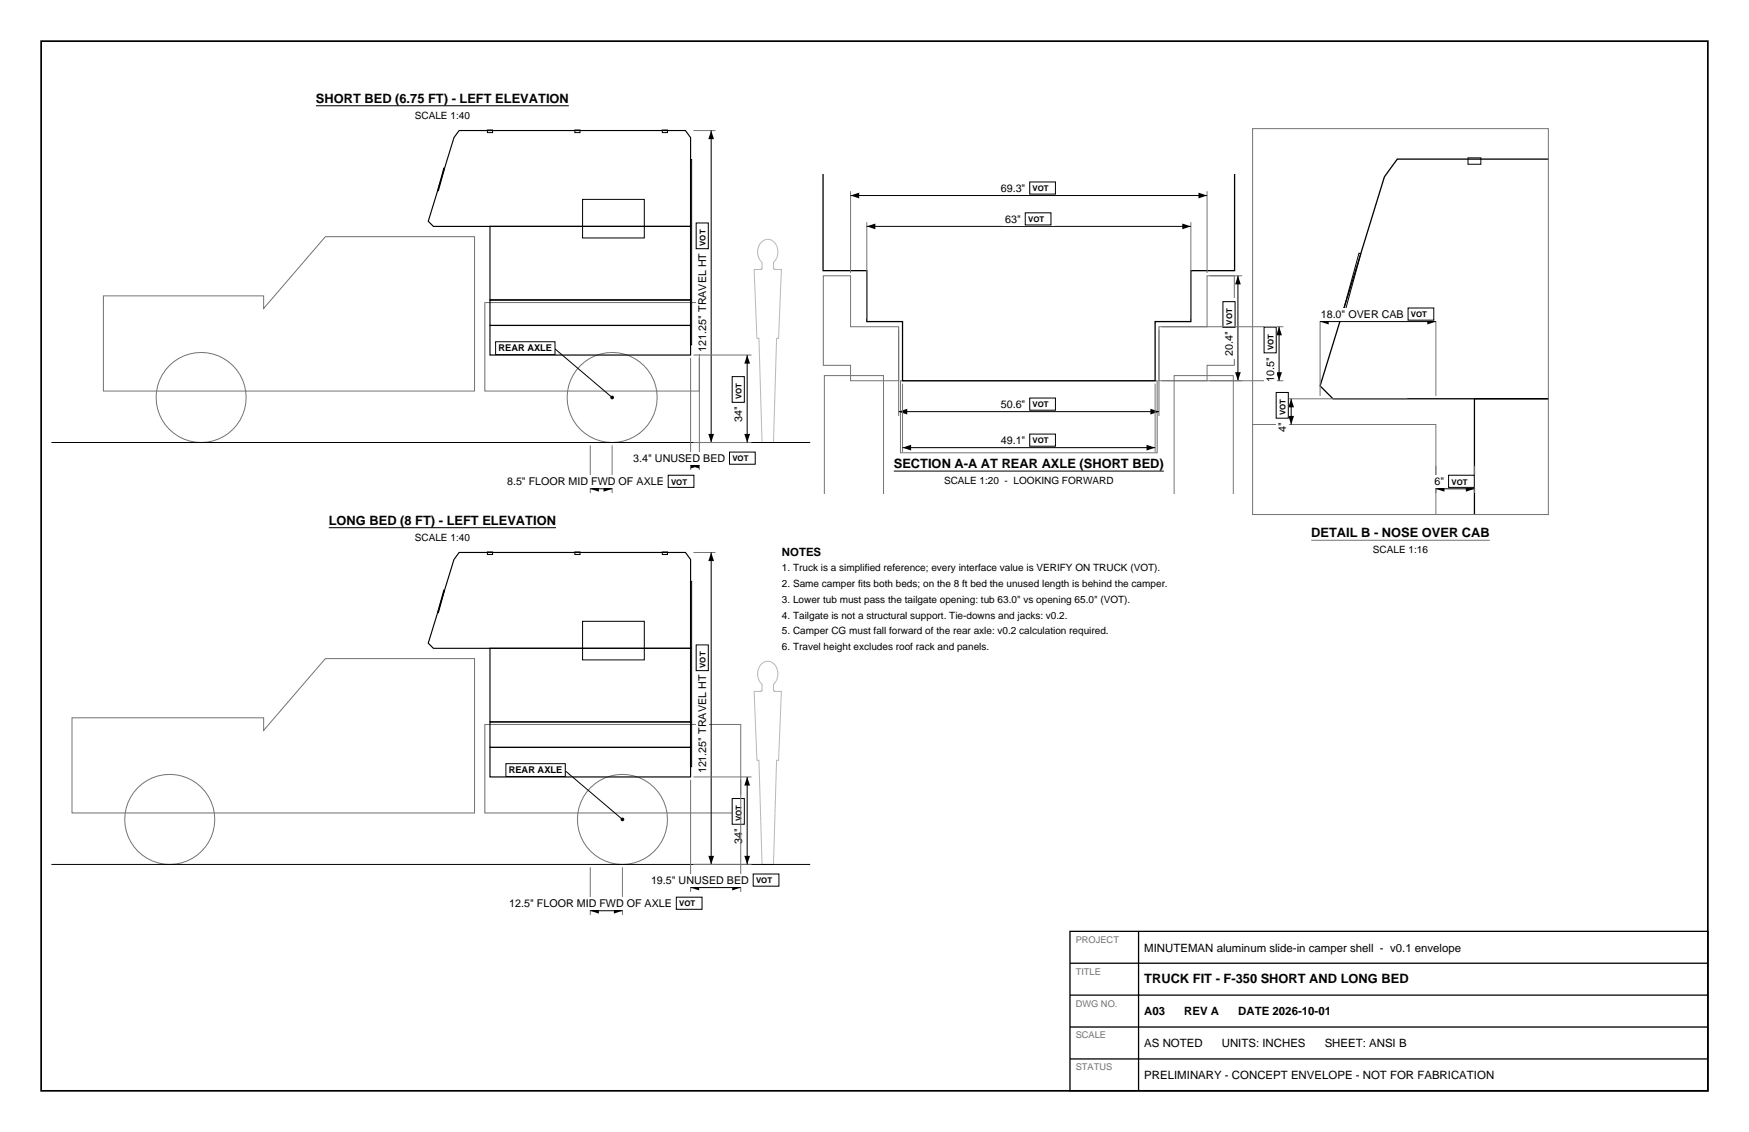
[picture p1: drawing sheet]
<svg xmlns="http://www.w3.org/2000/svg" width="432mm" height="279mm" viewBox="0 0 432 279" stroke-linecap="round" stroke-linejoin="round" font-family="sans-serif">
<path d="M10.2 10.2h411.4v259h-411.4z" fill="none" stroke="#000" stroke-width=".42"/>
<path d="M264.2 229.9h157.4v39.3h-157.4zM264.2 237.7h157.4M281.1 229.9v39.3M264.2 245.6h157.4M264.2 253.5h157.4M264.2 261.4h157.4" fill="none" stroke="#000" stroke-width=".32"/>
<g fill="none" stroke="#737373" stroke-width=".25">
<path d="M171.2 32.2h5.4M25.5 73h39.6v3.1l15.2-17.7h36.9v38.1h-91.7zM119.7 74.7h53v21.8h-53zM171.2 109.2h5.4"/>
<circle cx="49.7" cy="98.1" r="11.1"/>
<circle cx="151.1" cy="98.1" r="11.1"/>
</g>
<path d="M188 59.7a2.44 2.44 0 0 1 2.7-.3 2.44 2.44 0 0 1 1.3 2.4 3.4 3.4 0 0 1-1 3v1.5h.1v.2h1.8l-.7 17h-.5l-.7 25.7h-2.9l-.7-25.7h-.5l-.7-16.9 1.8-.1v-.2h.1v-1.5a3.6 3.6 0 0 1-.1-5.1z" fill="none" stroke="#b8b8b8" stroke-width=".25"/>
<path d="M113.3 32.2h55.9l1.3 1.8v21.9h-63.5l-1.3-1.3 6.4-20.6zM121 55.9h49.5v18.1h-49.5zM121 74h49.5v6.3h-49.5zM121 80.3h49.5v7.3h-49.5z" fill="none" stroke="#000" stroke-width=".28"/>
<path d="M78 26.1h62.4M120.3 32.1h1.3v.6h-1.3zM141.9 32.1h1.3v.6h-1.3zM163.5 32.1h1.3v.6h-1.3zM170.5 39.4h.3v45.7h-.3zM175.6 32.2v77M109.6 41.5l.1 .1-1.5 5.5-.1-.1zM143.8 49.2h15.3v9.5h-15.3zM12.7 109.2h187.3" fill="none" stroke="#000" stroke-width=".25"/>
<path d="M175.6 32.2l.7 2.1h-1.4zM174.9 107.1h1.4l-.7 2.1z" fill="#000"/>
<path d="M171.9 54.2h3.1v33.1h-3.1z" fill-rule="evenodd" fill="#fff"/>
<path d="M171.9 55h3v6.4h-3zM184.5 87.6v21.6" fill="none" stroke="#000" stroke-width=".25"/>
<path d="M171.2 87.6h14.3M171.2 109.2h14.3" fill="none" stroke="#737373" stroke-width=".25"/>
<path d="M184.5 87.6l.7 2.1h-1.4zM183.8 107.1h1.4l-.7 2.1z" fill="#000"/>
<path d="M180.8 92.1h3.1v12.7h-3.1z" fill-rule="evenodd" fill="#fff"/>
<path d="M180.8 93h3v6.3h-3zM170.5 114.9h2.2" fill="none" stroke="#000" stroke-width=".25"/>
<path d="M170.5 88.3v27.7M172.7 88.3v27.7" fill="none" stroke="#737373" stroke-width=".25"/>
<path d="M170.5 114.9l2.1-.7v1.4zM170.5 114.2l2.2 .7-2.2 .7z" fill="#000"/>
<path d="M155.8 111.6h31.5v3.2h-31.5z" fill-rule="evenodd" fill="#fff"/>
<path d="M180.1 111.6h6.4v3h-6.4zM145.7 120.7h5.4" fill="none" stroke="#000" stroke-width=".25"/>
<path d="M145.7 109.9v11.8M151.1 109.9v11.8" fill="none" stroke="#737373" stroke-width=".25"/>
<path d="M145.7 120.7l2.1-.8v1.5zM149 119.9l2.1 .8-2.1 .7z" fill="#000"/>
<path d="M124.7 117.3h47.5v3.2h-47.5z" fill-rule="evenodd" fill="#fff"/>
<path d="M137 86.1l14.1 12M165 117.3h6.3v3h-6.3z" fill="none" stroke="#000" stroke-width=".25"/>
<circle cx="151.1" cy="98.1" r=".46" fill="#000"/>
<path d="M122.4 84.3h14.6v3.2h-14.6z" fill-rule="evenodd" fill="#fff" stroke="#000" stroke-width=".25"/>
<g fill="none" stroke="#737373" stroke-width=".25">
<path d="M171.2 136.4h5.4M17.8 177.2h47.3v3.1l15.2-17.7h36.9v38.1h-99.4zM119.7 178.8h63.2v21.9h-63.2zM171.2 213.4h5.4"/>
<circle cx="41.9" cy="202.2" r="11.1"/>
<circle cx="153.7" cy="202.2" r="11.1"/>
</g>
<path d="M188 163.8a2.44 2.44 0 0 1 2.7-.3 2.44 2.44 0 0 1 1.3 2.4 3.4 3.4 0 0 1-1 3v1.5h.1v.3h1.8l-.7 17h-.5l-.7 25.7h-2.9l-.7-25.7h-.5l-.7-17h1.8v-.3h.1v-1.5a3.6 3.6 0 0 1-.1-5.1z" fill="none" stroke="#b8b8b8" stroke-width=".25"/>
<path d="M113.3 136.4h55.9l1.3 1.7v21.9h-63.5l-1.3-1.3 6.4-20.6zM121 178.2h49.5v6.3h-49.5zM121 160h49.5v18.2h-49.5zM121 184.5h49.5v7.3h-49.5z" fill="none" stroke="#000" stroke-width=".28"/>
<path d="M81.2 130.2h56.1M120.3 136.2h1.3v.7h-1.3zM141.9 136.2h1.3v.7h-1.3zM163.5 136.2h1.3v.7h-1.3zM175.6 136.4v77M109.6 145.7h.1l-1.5 5.5h-.1zM143.8 153.4h15.3v9.5h-15.3zM170.5 143.5h.3v45.7h-.3zM12.7 213.4h187.3" fill="none" stroke="#000" stroke-width=".25"/>
<path d="M175.6 136.4l.7 2.1h-1.4zM174.9 211.2h1.4l-.7 2.2z" fill="#000"/>
<path d="M171.9 158.3h3.1v33.1h-3.1z" fill-rule="evenodd" fill="#fff"/>
<path d="M171.9 159.2h3v6.3h-3zM184.5 191.8v21.6" fill="none" stroke="#000" stroke-width=".25"/>
<path d="M171.2 191.8h14.3M171.2 213.4h14.3" fill="none" stroke="#737373" stroke-width=".25"/>
<path d="M184.5 191.8l.7 2.1h-1.4zM183.8 211.2h1.4l-.7 2.2z" fill="#000"/>
<path d="M180.8 196.2h3.1v12.7h-3.1z" fill-rule="evenodd" fill="#fff"/>
<path d="M180.8 197.1h3v6.3h-3zM170.5 219.1h12.4" fill="none" stroke="#000" stroke-width=".25"/>
<path d="M170.5 192.5v27.6M182.9 192.5v27.6" fill="none" stroke="#737373" stroke-width=".25"/>
<path d="M170.5 219.1l2.1-.7v1.4zM180.8 218.4l2.1 .7-2.1 .7z" fill="#000"/>
<path d="M160.2 215.7h33v3.2h-33z" fill-rule="evenodd" fill="#fff"/>
<path d="M186 215.7h6.3v3h-6.3zM145.7 224.8h8" fill="none" stroke="#000" stroke-width=".25"/>
<path d="M145.7 214.1v11.7M153.7 214.1v11.7" fill="none" stroke="#737373" stroke-width=".25"/>
<path d="M145.7 224.8l2.1-.7v1.4zM151.6 224.1l2.1 .7-2.1 .7z" fill="#000"/>
<path d="M125.2 221.4h49v3.2h-49z" fill-rule="evenodd" fill="#fff"/>
<path d="M139.6 190.3l14.1 11.9M167 221.4h6.3v3h-6.3z" fill="none" stroke="#000" stroke-width=".25"/>
<circle cx="153.7" cy="202.2" r=".46" fill="#000"/>
<path d="M124.9 188.5h14.7v3.2h-14.7z" fill-rule="evenodd" fill="#fff" stroke="#000" stroke-width=".25"/>
<path d="M210 47.2v20.2M298 47.2v20.2M203.3 68.1h6.7v12.5h11.9v13.4h-11.9v-3.8h-6.7zM298 68.1h6.7v22.1h-6.7v3.8h-11.9v-13.4h11.9zM222.3 94h63.4v17.8h-63.4zM203.5 122v-29.3h14.6v29.3M289.9 122v-29.3h14.6v29.3" fill="none" stroke="#737373" stroke-width=".25"/>
<path d="M203.2 43.1v23.7h10.8v12.6h8.8v14.6h62.4v-14.6h8.8v-12.6h10.8v-23.7" fill="none" stroke="#000" stroke-width=".32"/>
<path d="M210 48.3h88M220.7 116.3h66.6" fill="none" stroke="#000" stroke-width=".25"/>
<path d="M210 48.3l2.1-.7v1.4zM295.9 47.6l2.1 .7-2.1 .7z" fill="#000"/>
<path d="M246.5 44.9h15v3.2h-15z" fill-rule="evenodd" fill="#fff"/>
<path d="M214 55.9h80M254.2 44.9h6.4v3h-6.4z" fill="none" stroke="#000" stroke-width=".25"/>
<path d="M214 54.8v23.9M294 54.8v23.9" fill="none" stroke="#737373" stroke-width=".25"/>
<path d="M214 55.9l2.1-.7v1.4zM291.9 55.2l2.1 .7-2.1 .7z" fill="#000"/>
<path d="M247.6 52.5h12.8v3.2h-12.8z" fill-rule="evenodd" fill="#fff"/>
<path d="M253.1 52.5h6.4v3h-6.4zM221.9 101.6h64.2" fill="none" stroke="#000" stroke-width=".25"/>
<path d="M221.9 81.4v21.3M286.1 81.4v21.3" fill="none" stroke="#737373" stroke-width=".25"/>
<path d="M221.9 101.6l2.1-.7v1.4zM284 100.9l2.1 .7-2.1 .7z" fill="#000"/>
<path d="M246.5 98.2h15v3.2h-15z" fill-rule="evenodd" fill="#fff"/>
<path d="M254.2 98.2h6.4v3h-6.4zM222.8 110.5h62.4" fill="none" stroke="#000" stroke-width=".25"/>
<path d="M222.8 94.7v16.8M285.2 94.7v16.8" fill="none" stroke="#737373" stroke-width=".25"/>
<path d="M222.8 110.5l2.1-.7v1.4zM283.1 109.8l2.1 .7-2.1 .7z" fill="#000"/>
<path d="M246.5 107.1h15v3.2h-15z" fill-rule="evenodd" fill="#fff"/>
<path d="M305.6 68.1v25.9M254.2 107.1h6.4v3h-6.4z" fill="none" stroke="#000" stroke-width=".25"/>
<path d="M298.7 68.1h8M298.7 94h8" fill="none" stroke="#737373" stroke-width=".25"/>
<path d="M305.6 68.1l.7 2.1h-1.4zM304.9 91.9h1.4l-.7 2.1z" fill="#000"/>
<path d="M301.9 73.6h3.2v14.9h-3.2z" fill-rule="evenodd" fill="#fff"/>
<path d="M301.9 74.5h3v6.3h-3zM315.8 80.6v13.4" fill="none" stroke="#000" stroke-width=".25"/>
<path d="M286.8 94h30M286.8 80.6h30" fill="none" stroke="#737373" stroke-width=".25"/>
<path d="M315.1 91.9h1.4l-.7 2.1zM315.8 80.6l.7 2.2h-1.4z" fill="#000"/>
<path d="M312.1 79.9h3.2v14.9h-3.2z" fill-rule="evenodd" fill="#fff"/>
<path d="M362.4 39h3.2v1.5h-3.2zM335.5 62.5l.5 .1-3.8 13.8-.5-.1zM312.1 80.7h3v6.4h-3zM318.8 98.4v6.4" fill="none" stroke="#000" stroke-width=".25"/>
<path d="M309.2 31.8h73.1v95.2h-73.1zM317.7 98.4h29.7M309.2 104.8h45.3v22.2M317.7 104.8h29.7M323.7 133.3h44.1" fill="none" stroke="#737373" stroke-width=".25"/>
<path d="M382.3 39.3h-37.3l-3.2 4.3-15.9 51.6 3.2 3.2h53.2M382.3 98.4h-18.3v28.6" fill="none" stroke="#000" stroke-width=".32"/>
<path d="M318.8 98.4l.7 2.1h-1.4zM318.1 102.7h1.4l-.7 2.1z" fill="#000"/>
<path d="M315.1 96h3.1v11.2h-3.1z" fill-rule="evenodd" fill="#fff"/>
<path d="M315.1 96.9h3v6.3h-3zM354.5 120.7h9.5" fill="none" stroke="#000" stroke-width=".25"/>
<path d="M354.5 115v6.7M364 115v6.7" fill="none" stroke="#737373" stroke-width=".25"/>
<path d="M354.5 120.7l2.1-.8v1.5zM361.9 119.9l2.1 .8-2.1 .7z" fill="#000"/>
<path d="M353.6 117.3h11.3v3.2h-11.3z" fill-rule="evenodd" fill="#fff"/>
<path d="M325.9 79.4h28.6M357.6 117.3h6.4v3h-6.4z" fill="none" stroke="#000" stroke-width=".25"/>
<path d="M325.9 78.3v19.4M354.5 78.3v19.4" fill="none" stroke="#737373" stroke-width=".25"/>
<path d="M325.9 79.4l2.1-.7v1.4zM352.4 78.7l2.1 .7-2.1 .7z" fill="#000"/>
<path d="M325.5 76h29.4v3.2h-29.4z" fill-rule="evenodd" fill="#fff"/>
<path d="M347.6 76h6.4v3h-6.4z" fill="none" stroke="#000" stroke-width=".25"/>
<g font-size="3.2">
<text x="78" y="25.4">SHORT BED (6.75 FT) - LEFT ELEVATION</text>
<text x="220.7" y="115.6">SECTION A-A AT REAR AXLE (SHORT BED)</text>
<text x="81.2" y="129.5">LONG BED (8 FT) - LEFT ELEVATION</text>
<text x="323.7" y="132.6">DETAIL B - NOSE OVER CAB</text>
<text x="282.5" y="242.7">TRUCK FIT - F-350 SHORT AND LONG BED</text>
</g>
<g font-size="2.8">
<text x="193" y="137.2">NOTES</text>
<text x="282.5" y="234.9">MINUTEMAN aluminum slide-in camper shell - v0.1 envelope</text>
<text x="282.5" y="250.6">A03</text>
<text x="292.4" y="250.6">REV A</text>
<text x="305.7" y="250.6">DATE 2026-10-01</text>
<text x="282.5" y="258.5">AS NOTED</text>
<text x="301.6" y="258.5">UNITS: INCHES</text>
<text x="327" y="258.5">SHEET: ANSI B</text>
<text x="282.5" y="266.4">PRELIMINARY - CONCEPT ENVELOPE - NOT FOR FABRICATION</text>
</g>
<g font-size="2.6">
<text x="247.1" y="47.4">69.3&quot;</text>
<text x="248.2" y="55">63&quot;</text>
<text x="326.1" y="78.5">18.0&quot; OVER CAB</text>
<text x="174.3" y="86.8" transform="rotate(-90 174.3 86.8)">121.25&quot; TRAVEL HT</text>
<text x="304.4" y="88" transform="rotate(-90 304.4 88)">20.4&quot;</text>
<text x="314.6" y="94.2" transform="rotate(-90 314.6 94.2)">10.5&quot;</text>
<text x="247.1" y="100.7">50.6&quot;</text>
<text x="183.2" y="104.2" transform="rotate(-90 183.2 104.2)">34&quot;</text>
<text x="317.5" y="106.7" transform="rotate(-90 317.5 106.7)">4&quot;</text>
<text x="247.1" y="109.6">49.1&quot;</text>
<text x="125.2" y="119.8">8.5&quot; FLOOR MID FWD OF AXLE</text>
<text x="156.3" y="114.1">3.4&quot; UNUSED BED</text>
<text x="354.2" y="119.8">6&quot;</text>
<text x="174.3" y="190.9" transform="rotate(-90 174.3 190.9)">121.25&quot; TRAVEL HT</text>
<text x="183.2" y="208.4" transform="rotate(-90 183.2 208.4)">34&quot;</text>
<text x="160.7" y="218.2">19.5&quot; UNUSED BED</text>
<text x="125.7" y="223.9">12.5&quot; FLOOR MID FWD OF AXLE</text>
</g>
<g font-size="2.5">
<text x="102.4" y="29.3">SCALE 1:40</text>
<text x="233.1" y="119.5">SCALE 1:20 - LOOKING FORWARD</text>
<text x="102.4" y="133.4">SCALE 1:40</text>
<text x="339" y="136.5">SCALE 1:16</text>
<text x="193" y="141">1. Truck is a simplified reference; every interface value is VERIFY ON TRUCK (VOT).</text>
<text x="193" y="144.9">2. Same camper fits both beds; on the 8 ft bed the unused length is behind the camper.</text>
<text x="193" y="148.8">3. Lower tub must pass the tailgate opening: tub 63.0&quot; vs opening 65.0&quot; (VOT).</text>
<text x="193" y="152.7">4. Tailgate is not a structural support. Tie-downs and jacks: v0.2.</text>
<text x="193" y="156.6">5. Camper CG must fall forward of the rear axle: v0.2 calculation required.</text>
<text x="193" y="160.4">6. Travel height excludes roof rack and panels.</text>
</g>
<g font-size="2.3">
<text x="123.1" y="86.6">REAR AXLE</text>
<text x="125.6" y="190.8">REAR AXLE</text>
</g>
<g font-size="2.3" fill="#737373">
<text x="265.6" y="232.7">PROJECT</text>
<text x="265.6" y="240.6">TITLE</text>
<text x="265.6" y="248.4">DWG NO.</text>
<text x="265.6" y="256.3">SCALE</text>
<text x="265.6" y="264.2">STATUS</text>
</g>
<g font-size="1.9">
<text x="254.9" y="47.2">VOT</text>
<text x="253.8" y="54.8">VOT</text>
<text x="174.2" y="60.7" transform="rotate(-90 174.2 60.7)">VOT</text>
<text x="304.2" y="80.1" transform="rotate(-90 304.2 80.1)">VOT</text>
<text x="348.3" y="78.3">VOT</text>
<text x="314.4" y="86.4" transform="rotate(-90 314.4 86.4)">VOT</text>
<text x="183.1" y="98.6" transform="rotate(-90 183.1 98.6)">VOT</text>
<text x="254.9" y="100.5">VOT</text>
<text x="317.4" y="102.5" transform="rotate(-90 317.4 102.5)">VOT</text>
<text x="180.8" y="113.9">VOT</text>
<text x="254.9" y="109.4">VOT</text>
<text x="165.7" y="119.6">VOT</text>
<text x="358.3" y="119.6">VOT</text>
<text x="174.2" y="164.8" transform="rotate(-90 174.2 164.8)">VOT</text>
<text x="183.1" y="202.7" transform="rotate(-90 183.1 202.7)">VOT</text>
<text x="186.7" y="218">VOT</text>
<text x="167.7" y="223.7">VOT</text>
</g>
</svg>
